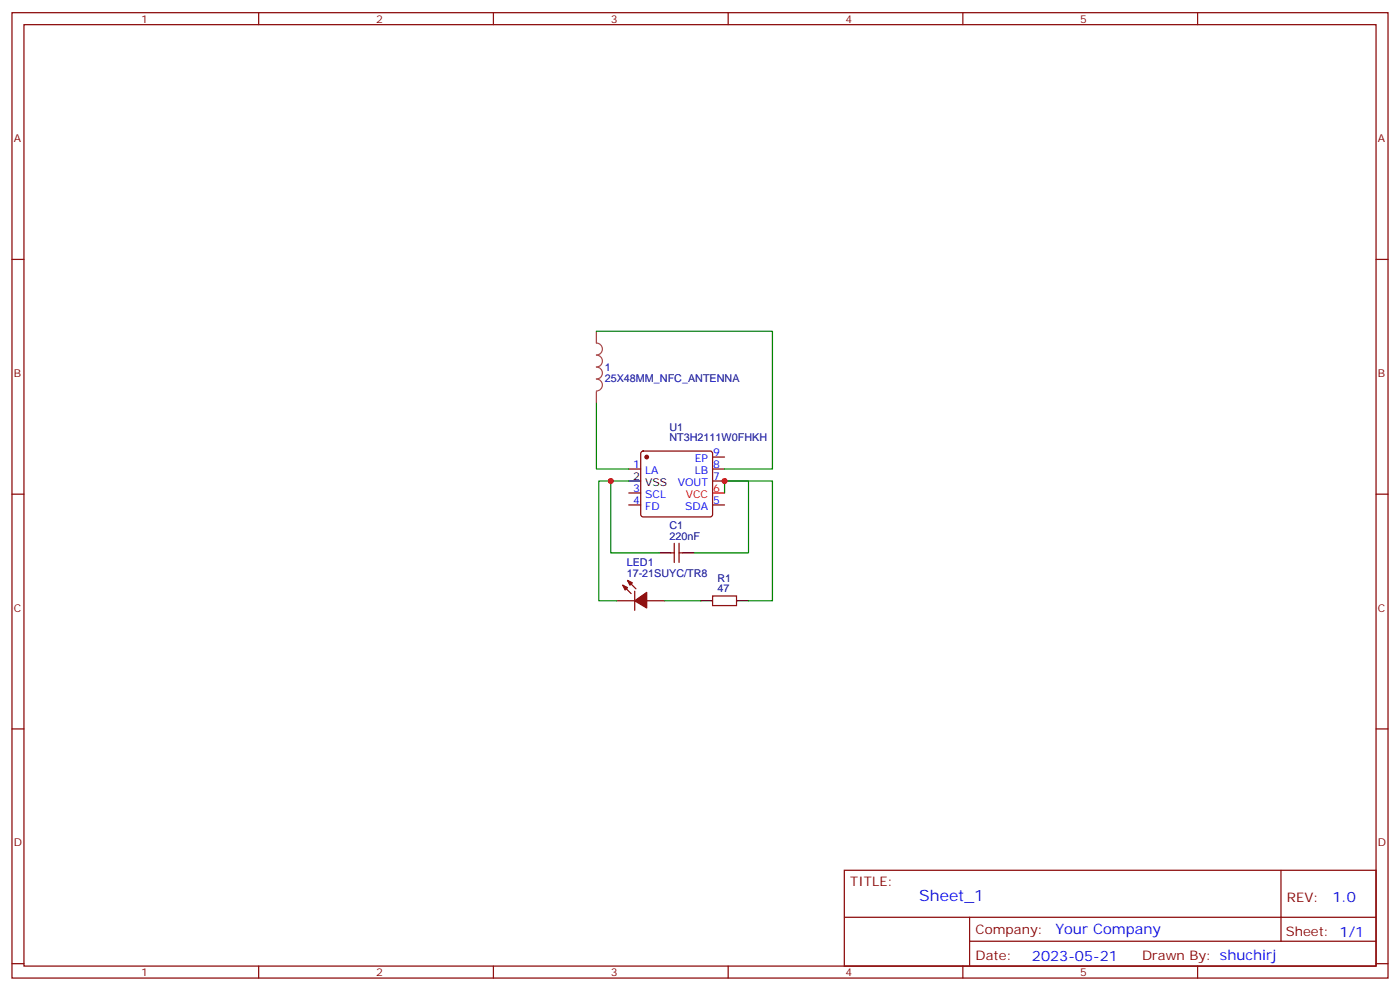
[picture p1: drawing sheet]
<svg xmlns="http://www.w3.org/2000/svg" width="412mm" height="292mm" viewBox="0 0 412 292" stroke-linecap="round" stroke-linejoin="round" font-family="sans-serif">
<g fill="none" stroke="#870000" stroke-width=".35">
<path d="M3.5 3.7h405.4v284.4h-405.4zM7.1 7.3h398.2v277.3h-398.2zM76.2 3.7v3.6M145.3 3.7v3.6M214.5 3.7v3.6M283.6 3.7v3.6M352.8 3.7v3.6M3.5 76.4h3.6M405.3 76.4h3.6M185.2 138.1h3.5M189 133.1l.4-.2h19.8l.5 .2 .2 .5v18l-.2 .5-.5 .2h-19.8l-.5-.3-.2-.4v-18zM209.9 134.6h3.5"/>
<path d="M209.9 138.1h3.5M3.5 145.6h3.6M185.2 148.7h3.5M185.2 145.2h3.5M209.9 141.7h3.5M209.9 148.7h3.5M405.3 145.6h3.6M181.7 177h5.3M183.4 172.4l2.5 2.4M184.9 171l2.4 2.4M187 174.1v5.7M190.5 177h5.3"/>
<path d="M197.6 162.8h1M198.6 160v5.7M200 160v5.7M200 162.8h1.1M209.9 175.5h7.1v2.9h-7.1zM3.5 214.7h3.6M405.3 214.7h3.6M248.7 256.3h156.6v28.3h-156.6zM377.3 256.4v20.8M248.7 270.2h156.5M285.6 277.2h119.6M285.6 270.2v14.1"/>
<path d="M3.5 283.8h3.6M76.2 284.6v3.5M145.3 284.6v3.5M214.5 284.6v3.5M283.6 284.6v3.5M352.8 284.6v3.5M405.3 283.8h3.6"/>
</g>
<path d="M209.9 145.2h3.5" fill="none" stroke="#f00" stroke-width=".35"/>
<path d="M185.2 141.7h3.5M194 162.8h3.6M201.1 162.8h3.5M206.4 177h3.5M217 177h3.5" fill="none" stroke="#000" stroke-width=".35"/>
<g fill="#870000" stroke="#870000" stroke-width=".35">
<path d="M183.4 172.4l1.5 .7-.8 .7z"/>
<path d="M184.9 171l1.4 .7-.7 .7z"/>
<path d="M187 177l3.5-2.5v4.6z"/>
<circle cx="190.5" cy="134.6" r=".53"/>
</g>
<path d="M175.7 97.6v3.5a1.76 1.76 0 0 1 1.7 1.7 1.76 1.76 0 0 1-1.7 1.8 1.76 1.76 0 0 1 1.7 1.7 1.76 1.76 0 0 1-1.7 1.8 1.76 1.76 0 0 1 1.7 1.8 1.76 1.76 0 0 1-1.7 1.7 1.76 1.76 0 0 1 1.7 1.8 1.76 1.76 0 0 1-1.7 1.8M175.7 115.3v3.4" fill="none" stroke="#a64a4a" stroke-width=".35"/>
<path d="M175.7 97.6h51.8v40.5h-14.1M175.7 118.7v19.4h9.5M179.9 141.7h-3.5v35.3h5.3M185.2 141.7h-5.3v21.1h14.1M213.4 145.2v-3.5h7.1v21.1h-15.9M213.4 141.7h14.1v35.3h-7M195.8 177h10.6" fill="none" stroke="#008700" stroke-width=".35"/>
<g fill="#c00">
<circle cx="213.4" cy="141.7" r=".88"/>
<circle cx="179.9" cy="141.7" r=".88"/>
</g>
<text font-size="4.6" fill="#00f" x="270.8" y="265.4">Sheet_1</text>
<g font-size="4.2" fill="#00f">
<text x="392.5" y="265.6">1.0</text>
<text x="310.9" y="275.2">Your Company</text>
<text x="304" y="283">2023-05-21</text>
</g>
<g font-size="3.9" fill="#800">
<text x="250.5" y="260.9">TITLE:</text>
<text x="379.1" y="265.6">REV:</text>
<text x="287.4" y="275.1">Company:</text>
<text x="378.7" y="275.7">Sheet: 1/1</text>
<text x="287.4" y="282.8">Date:</text>
<text x="336.4" y="282.9">Drawn By: shuchirj</text>
</g>
<g font-size="3.2" fill="#800">
<text x="41.6" y="6.7">1</text>
<text x="110.8" y="6.7">2</text>
<text x="179.9" y="6.7">3</text>
<text x="249.1" y="6.7">4</text>
<text x="318.2" y="6.7">5</text>
<text x="4.1" y="41.8">A</text>
<text x="405.9" y="41.8">A</text>
<text x="4.1" y="111">B</text>
<text x="405.9" y="111">B</text>
<text x="4.1" y="180.1">C</text>
<text x="405.9" y="180.1">C</text>
<text x="4.1" y="249.3">D</text>
<text x="405.9" y="249.3">D</text>
<text x="41.6" y="287.5">1</text>
<text x="110.8" y="287.5">2</text>
<text x="179.9" y="287.5">3</text>
<text x="249.1" y="287.5">4</text>
<text x="318.2" y="287.5">5</text>
</g>
<g font-size="3.2" fill="#000080">
<text x="178.2" y="112.5">25X48MM_NFC_ANTENNA</text>
<text x="178.2" y="109.3">1</text>
<text x="197.2" y="130">NT3H2111W0FHKH</text>
<text x="197.2" y="127">U1</text>
<text x="197.2" y="155.8">C1</text>
<text x="197.2" y="159">220nF</text>
<text x="184.6" y="166.7">LED1</text>
<text x="184.6" y="169.9">17-21SUYC/TR8</text>
<text x="211.3" y="171.3">R1</text>
<text x="211.3" y="174.5">47</text>
</g>
<g font-size="3.2" fill="#00f">
<text x="186.5" y="137.8">1</text>
<text x="204.7" y="136">EP</text>
<text x="210.1" y="134.3">9</text>
<text x="210.1" y="137.8">8</text>
<text x="190" y="139.6">LA</text>
<text x="199.7" y="143.1">VOUT</text>
<text x="204.7" y="139.6">LB</text>
<text x="210.1" y="141.3">7</text>
<text x="186.5" y="148.4">4</text>
<text x="186.5" y="144.9">3</text>
<text x="190" y="146.6">SCL</text>
<text x="210.1" y="148.4">5</text>
<text x="190" y="150.1">FD</text>
<text x="201.8" y="150.1">SDA</text>
</g>
<g font-size="3.2">
<text x="186.5" y="141.3">2</text>
<text x="190" y="143.1">VSS</text>
</g>
<g font-size="3.2" fill="#f00">
<text x="202" y="146.6">VCC</text>
<text x="210.1" y="144.9">6</text>
</g>
</svg>
